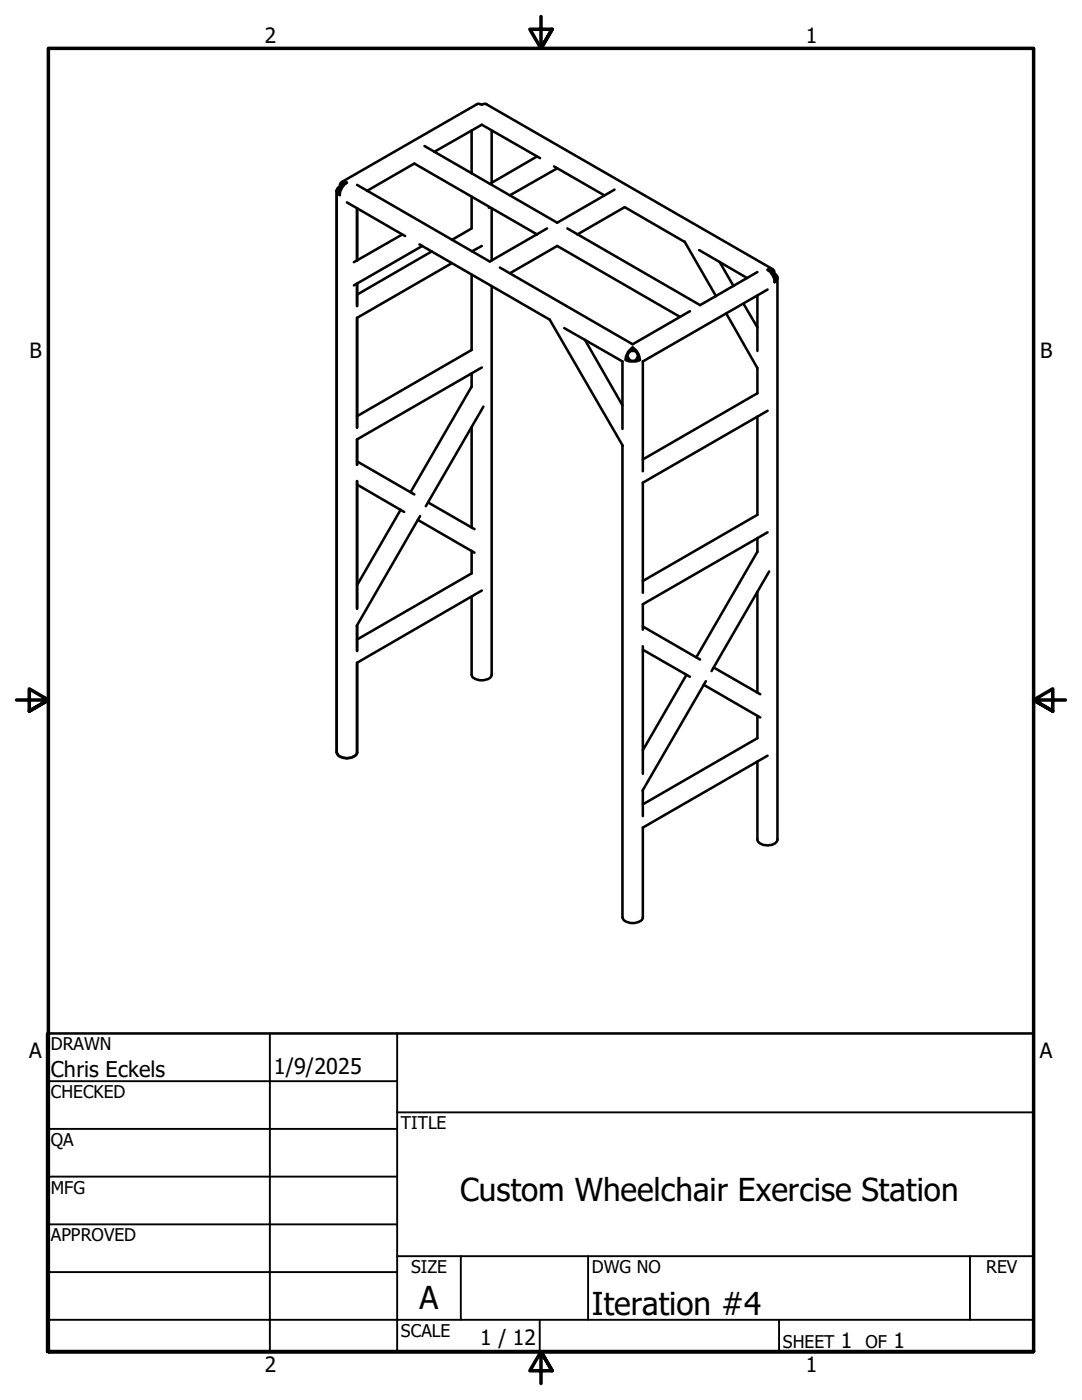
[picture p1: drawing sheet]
<svg xmlns="http://www.w3.org/2000/svg" width="216mm" height="279mm" viewBox="0 0 216 279" stroke-linecap="round" stroke-linejoin="round" font-family="sans-serif">
<!-- layer: Visible (ANSI) -->
<g fill="none" stroke="#000" stroke-width=".51">
<path d="M67.2 38.1v112a2.18 2.18 0 0 0 2.6 1.2 1.47 1.47 0 0 0 1.4-1.2v-17.8l24.9-14.4M67.9 36.6a.85 .85 0 0 1 1.3-.2l-.3 .3a2.7 2.7 0 0 0-1.1 2.2 .85 .85 0 0 1-.6-.8 .85 .85 0 0 1 .6-.8zM68.2 36.3l27.3-15.6a1.05 1.05 0 0 0 1.2 0l.3 .1 57.2 32.9M68.4 37.2a.84 .84 0 0 0-.8 .5 .84 .84 0 0 0 .2 1M69 36.6a.82 .82 0 0 0-.9 .2 .82 .82 0 0 0 0 1M71.2 36.9l26.5 15.3 11.5-6.6M73.2 38.1l9.5-5.5 24.5 14.2M84.7 29.1l26.5 15.3 11.4-6.6M86.7 30.3l9.4-5.4 11.7 6.7M94.1 26v8.6M94.1 39.2v6.4l-3.9 2.3M98.1 26v10.4"/>
<path d="M107.1 31.2l-9.4 5.5M110.6 33.2l10 5.8M111.2 33.6l-9.5 5.4M69.2 40.4l11.6 6.7M71.2 41.6v10.4M71.2 56.6v4.5M80.3 46.8l-9.7 5.5M83.7 48.8l26 15M84.3 49.1l-13.7 7.9M86.2 50.2l-15 8.6M90.2 52.5l-19 10.9v21.9M94.1 54.8v15l-22.9 13.3"/>
<path d="M96.1 49.1l-1.9 1.1M97.7 41.3l-.2 .2M98.1 57.1v77.5a1.76 1.76 0 0 1-2.1 1.2h-.2a2.03 2.03 0 0 1-1.7-1.1v-15.6M98.1 41.6v10.4M99.8 53.4l26.4 15.3 11.5-6.6M101.7 54.5l9.5-5.4 24.5 14.1M113.2 45.6l26.5 15.3 11.4-6.6M115.2 46.8l9.5-5.5 11.9 7M136.6 48.2l6.3 10.9M139.5 49.9l9.6 5.6M143.6 52.3l2.8 4.8M151.1 59v11"/>
<path d="M153.2 57.8l-24.9 14.3v21.9M153.3 53.7a.89 .89 0 0 1 1.3 1 .88 .88 0 0 1 .5 .8 .88 .88 0 0 1-.5 .8 3.3 3.3 0 0 0-1.4-2.5zM153.4 54a.74 .74 0 0 1 .8 .2 .74 .74 0 0 1 .1 .8v.2M154 54.6a.86 .86 0 0 1 .7 1.3l-.1 .1M155.1 55.5v112a1.63 1.63 0 0 1-1.8 1.2 1.94 1.94 0 0 1-2.2-1.2v-15.5M94.1 74.5v2.7M94.1 77.2l-12.2 21M96.1 73.3l-24.9 14.4v5.1M109.7 63.8l14.6 25.2M112.6 65.5l11.6 6.6v13.5M116.7 67.8l7.5 13.1M125.1 71.3l.3 .6"/>
<path d="M125.2 71l.5 .9M125.4 70.1l.3-.3a.54 .54 0 0 1 .7-.3 3.4 3.4 0 0 1 1.3 2.3 3.4 3.4 0 0 1-2.9 0l.2-.8zM125.7 70.1h1.1M125.8 70l.4-.4 .4 .2a2.91 2.91 0 0 1 .8 1.9l-.9 .3-1.3-.2a.59 .59 0 0 1 0-.9zM125.9 69.8h.7M127.3 71l-.5 .9M127.4 71.3l-.3 .6M144.9 62.5l6.2 11M148.3 60.6l2.8 4.7M151.1 73.4v5.1l-22.8 13.2M71.2 92.1l11.5 6.6M71.2 96v25.5"/>
<path d="M71.2 96.7l9.4 5.5M94.1 85.2v20.1M96.5 81.2l-11.5 19.8M124.2 88.9v94.2a2.08 2.08 0 0 0 2.7 1 1.35 1.35 0 0 0 1.4-1v-17.9l24.9-14.4M151.1 83.1v19.6l-22.8 13.3M153.2 82l-24.9 14.3v22M79.9 101.7l-8.7 15.1M83.4 103.8l11.3 6.5M83.8 103l-12.6 21.9M85.4 100.3l9.3 5.3M94.1 109.9v4.5l-22.9 13.2M151.1 107.4v2.8"/>
<path d="M151.1 118.1v20.1M151.1 110.1l-12.2 21.1M153.2 106.2l-24.9 14.4v5.1M153.5 114l-11.5 19.9M71.2 124.8v5.1M128.3 129v25.4M128.3 125l11.4 6.6M128.3 129.7l9.4 5.4M137 134.7l-8.7 15M140.4 136.7l11.3 6.5M140.8 136l-12.6 21.8M142.4 133.2l9.3 5.4"/>
<path d="M128.3 157.7v5.2M151.1 142.9v4.4l-22.8 13.2"/>
</g>
<!-- layer: Border (ANSI) -->
<path d="M107.9 3.3v6.4l-2.2-3.9h4.5l-2.3 3.9 2.3-3.9M3.3 139.7h6.4l-3.9-2.2v4.4l3.9-2.2-3.9 2.2M212.6 139.7h-6.4l3.9-2.2v4.4l-3.9-2.2 3.9 2.2M9.7 269.7v-260h196.5v260h-196.5h196.5M110.2 273.6l-2.3-3.9 2.3 3.9h-4.5l2.2-3.9v6.4" fill="none" stroke="#000" stroke-width=".7"/>
<!-- layer: Title (ANSI) -->
<g fill="none" stroke="#000" stroke-width=".38">
<path d="M9.4 215.8h69.8M53.8 206.2v63.5M79.2 206.2v63.5M9.4 225.3h69.8M9.4 234.8h69.8M79.2 222h127M9.4 244.3h69.8M9.4 253.9h69.8M79.2 250.7h127M91.9 250.7v12.7M117.3 250.7v12.7M193.5 250.7v12.7"/>
<path d="M9.4 263.4h196.8M107.7 263.4v6.3M155.4 263.4v6.3"/>
</g>
<path d="M9.4 206.2h196.8v63.5h-196.8z" fill="none" stroke="#000" stroke-width=".51"/>
<g font-size="6.3">
<text x="91.8" y="239.8">Custom Wheelchair Exercise Station</text>
<text x="83.7" y="261.2">A</text>
<text x="118.1" y="262.5">Iteration #4</text>
</g>
<g font-size="4.3">
<text x="10.2" y="214.9">Chris Eckels</text>
<text x="54.6" y="214.3">1/9/2025</text>
</g>
<g font-size="4.2">
<text x="52.8" y="8.6">2</text>
<text x="160.8" y="8.6">1</text>
<text x="5.9" y="71.4">B</text>
<text x="207.6" y="71.4">B</text>
<text x="5.8" y="211.1">A</text>
<text x="207.5" y="211.1">A</text>
<text x="95.8" y="268.4">1 / 12</text>
<text x="167.8" y="268.9">1</text>
<text x="178.3" y="268.9">1</text>
<text x="52.8" y="273.8">2</text>
<text x="160.8" y="273.8">1</text>
</g>
<g font-size="3.5">
<text x="10.2" y="209.5">DRAWN</text>
<text x="10.2" y="219.1">CHECKED</text>
<text x="80" y="225.3">TITLE</text>
<text x="10.2" y="228.7">QA</text>
<text x="10.2" y="238.2">MFG</text>
<text x="10.2" y="247.7">APPROVED</text>
<text x="82" y="254.1">SIZE</text>
<text x="118.1" y="254.1">DWG NO</text>
<text x="196.8" y="254">REV</text>
<text x="80" y="266.8">SCALE</text>
<text x="156.2" y="268.9">SHEET</text>
<text x="172.7" y="268.9">OF</text>
</g>
</svg>
